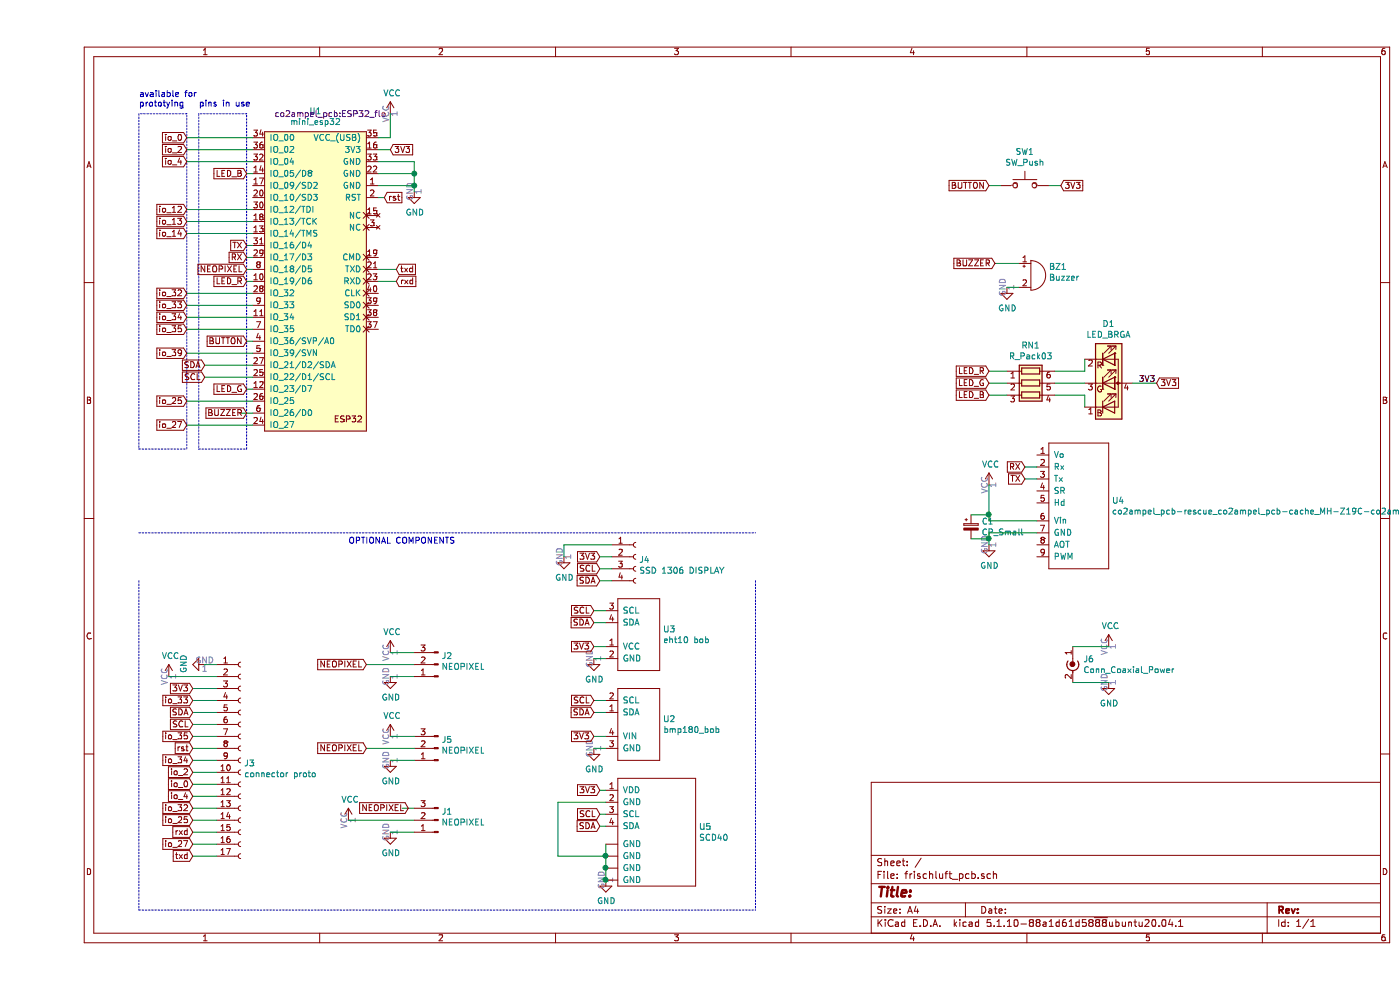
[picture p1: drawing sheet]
EESchema Schematic File Version 4
EELAYER 30 0
EELAYER END
$Descr A4 11693 8268
encoding utf-8
Sheet 1 1
Title ""
Date ""
Rev ""
Comp ""
Comment1 ""
Comment2 ""
Comment3 ""
Comment4 ""
$EndDescr
Wire Wire Line
	2950 1150 2950 950 
Wire Wire Line
	3150 1350 3150 1450
Connection ~ 3150 1450
Wire Wire Line
	3150 1450 3150 1550
Connection ~ 3150 1550
Wire Wire Line
	3150 1550 3150 1600
$Comp
L power:VCC #PWR01
U 1 1
P 2950 950
F 0 "#PWR01" H 2950 800 50  0001 C CNN
F 1 "VCC" H 2965 1123 50  0000 C CNN
F 2 "" H 2950 950 50  0001 C CNN
F 3 "" H 2950 950 50  0001 C CNN
	1    2950 950 
	1    0    0    -1  
$EndComp
$Comp
L power:GND #PWR02
U 1 1
P 3150 1600
F 0 "#PWR02" H 3150 1350 50  0001 C CNN
F 1 "GND" H 3155 1427 50  0000 C CNN
F 2 "" H 3150 1600 50  0001 C CNN
F 3 "" H 3150 1600 50  0001 C CNN
	1    3150 1600
	1    0    0    -1  
$EndComp
$Comp
L Device:Buzzer BZ1
U 1 1
P 8300 2300
F 0 "BZ1" H 8452 2374 50  0000 L CNN
F 1 "Buzzer" H 8452 2283 50  0000 L CNN
F 2 "Buzzer_Beeper:Buzzer_TDK_PS1240P02BT_D12.2mm_H6.5mm" H 8452 2192 50  0001 L CNN
F 3 "~" V 8275 2400 50  0001 C CNN
	1    8300 2300
	1    0    0    -1  
$EndComp
$Comp
L Device:LED_BRGA D1
U 1 1
P 8950 3200
F 0 "D1" H 8950 3697 50  0000 C CNN
F 1 "LED_BRGA" H 8950 3606 50  0000 C CNN
F 2 "co2ampel_pcb:rgb_led_10mm" H 8950 3150 50  0001 C CNN
F 3 "~" H 8950 3150 50  0001 C CNN
	1    8950 3200
	1    0    0    -1  
$EndComp
$Comp
L Device:R_Pack03 RN1
U 1 1
P 8300 3200
F 0 "RN1" V 7983 3200 50  0000 C CNN
F 1 "R_Pack03" V 8074 3200 50  0000 C CNN
F 2 "co2ampel_pcb:R_Array_SIP6_swapped" V 8575 3200 50  0001 C CNN
F 3 "~" H 8300 3200 50  0001 C CNN
	1    8300 3200
	0    1    1    0   
$EndComp
Wire Wire Line
	8500 3100 8750 3100
Wire Wire Line
	8750 3100 8750 3000
Wire Wire Line
	8500 3200 8750 3200
Wire Wire Line
	8500 3300 8750 3300
Wire Wire Line
	8750 3300 8750 3400
Wire Wire Line
	9150 3200 9350 3200
Text Label 9200 3200 0    50   ~ 0
3V3
Text GLabel 9350 3200 2    50   Input ~ 0
3V3
Wire Wire Line
	2850 1150 2950 1150
Wire Wire Line
	2850 1350 3150 1350
Wire Wire Line
	2850 1450 3150 1450
Wire Wire Line
	2850 1550 3150 1550
Text GLabel 2950 1250 2    50   Input ~ 0
3V3
Text GLabel 1400 3050 0    50   Input ~ 0
SDA
Text GLabel 1400 3150 0    50   Input ~ 0
SCL
Wire Wire Line
	8350 4350 7950 4350
Wire Wire Line
	7950 4350 7950 4300
$Comp
L power:GND #PWR05
U 1 1
P 7950 4550
F 0 "#PWR05" H 7950 4300 50  0001 C CNN
F 1 "GND" H 7955 4377 50  0000 C CNN
F 2 "" H 7950 4550 50  0001 C CNN
F 3 "" H 7950 4550 50  0001 C CNN
	1    7950 4550
	1    0    0    -1  
$EndComp
$Comp
L power:VCC #PWR04
U 1 1
P 7950 4050
F 0 "#PWR04" H 7950 3900 50  0001 C CNN
F 1 "VCC" H 7965 4223 50  0000 C CNN
F 2 "" H 7950 4050 50  0001 C CNN
F 3 "" H 7950 4050 50  0001 C CNN
	1    7950 4050
	1    0    0    -1  
$EndComp
Wire Wire Line
	8350 4450 7950 4450
Wire Wire Line
	7950 4450 7950 4500
Text GLabel 8250 4000 0    50   Input ~ 0
TX
Text GLabel 8250 3900 0    50   Input ~ 0
RX
Wire Wire Line
	8250 3900 8350 3900
Wire Wire Line
	8250 4000 8350 4000
$Comp
L power:GND #PWR08
U 1 1
P 8100 2400
F 0 "#PWR08" H 8100 2150 50  0001 C CNN
F 1 "GND" H 8105 2227 50  0000 C CNN
F 2 "" H 8100 2400 50  0001 C CNN
F 3 "" H 8100 2400 50  0001 C CNN
	1    8100 2400
	1    0    0    -1  
$EndComp
Wire Wire Line
	8200 2400 8100 2400
Text GLabel 8000 2200 0    50   Input ~ 0
BUZZER
Wire Wire Line
	8000 2200 8200 2200
Text GLabel 1750 3450 0    50   Input ~ 0
BUZZER
Text GLabel 1750 2250 0    50   Input ~ 0
NEOPIXEL
Wire Wire Line
	2850 1250 2950 1250
Text GLabel 7950 3100 0    50   Input ~ 0
LED_R
Text GLabel 7950 3200 0    50   Input ~ 0
LED_G
Text GLabel 7950 3300 0    50   Input ~ 0
LED_B
Wire Wire Line
	8100 3100 7950 3100
Wire Wire Line
	7950 3200 8100 3200
Wire Wire Line
	7950 3300 8100 3300
Text GLabel 1750 2350 0    50   Input ~ 0
LED_R
Text GLabel 1750 3250 0    50   Input ~ 0
LED_G
Text GLabel 1750 1450 0    50   Input ~ 0
LED_B
Wire Wire Line
	1750 1450 1800 1450
Wire Wire Line
	1750 2350 1800 2350
Wire Wire Line
	1750 3250 1800 3250
$Comp
L frischluft_pcb-rescue:mini_esp32-ESP32_mini U1
U 1 1
P 2300 1050
F 0 "U1" H 2325 1175 50  0000 C CNN
F 1 "mini_esp32" H 2325 1084 50  0000 C CNN
F 2 "co2ampel_pcb:ESP32_flo" H 2450 1150 50  0000 C CNN
F 3 "" H 2450 1150 50  0001 C CNN
	1    2300 1050
	1    0    0    -1  
$EndComp
Wire Wire Line
	1750 2250 1800 2250
Text GLabel 1750 2850 0    50   Input ~ 0
BUTTON
Wire Wire Line
	1750 2850 1800 2850
$Comp
L Switch:SW_Push SW1
U 1 1
P 8250 1550
F 0 "SW1" H 8250 1835 50  0000 C CNN
F 1 "SW_Push" H 8250 1744 50  0000 C CNN
F 2 "Button_Switch_THT:SW_Tactile_SPST_Angled_PTS645Vx58-2LFS" H 8250 1750 50  0001 C CNN
F 3 "~" H 8250 1750 50  0001 C CNN
	1    8250 1550
	1    0    0    -1  
$EndComp
Text GLabel 7950 1550 0    50   Input ~ 0
BUTTON
Wire Wire Line
	8050 1550 7950 1550
$Comp
L power:VCC #PWR011
U 1 1
P 1100 5650
F 0 "#PWR011" H 1100 5500 50  0001 C CNN
F 1 "VCC" H 1115 5823 50  0000 C CNN
F 2 "" H 1100 5650 50  0001 C CNN
F 3 "" H 1100 5650 50  0001 C CNN
	1    1100 5650
	1    0    0    -1  
$EndComp
$Comp
L power:GND #PWR010
U 1 1
P 1400 5550
F 0 "#PWR010" H 1400 5300 50  0001 C CNN
F 1 "GND" H 1405 5377 50  0000 C CNN
F 2 "" H 1400 5550 50  0001 C CNN
F 3 "" H 1400 5550 50  0001 C CNN
	1    1400 5550
	0    1    -1   0   
$EndComp
Text GLabel 1300 5750 0    50   Input ~ 0
3V3
Text GLabel 1300 5950 0    50   Input ~ 0
SDA
Text GLabel 1300 6050 0    50   Input ~ 0
SCL
Text GLabel 1250 1150 0    50   Input ~ 0
io_0
Text GLabel 1250 1250 0    50   Input ~ 0
io_2
Text GLabel 1250 1350 0    50   Input ~ 0
io_4
Text GLabel 1250 1750 0    50   Input ~ 0
io_12
Text GLabel 1250 1850 0    50   Input ~ 0
io_13
Text GLabel 1250 1950 0    50   Input ~ 0
io_14
Text GLabel 1750 2150 0    50   Input ~ 0
RX
Text GLabel 1750 2050 0    50   Input ~ 0
TX
Text GLabel 1250 2450 0    50   Input ~ 0
io_32
Text GLabel 1250 2550 0    50   Input ~ 0
io_33
Text GLabel 1250 2650 0    50   Input ~ 0
io_34
Text GLabel 1250 2750 0    50   Input ~ 0
io_35
Text GLabel 1250 2950 0    50   Input ~ 0
io_39
Text GLabel 1250 3350 0    50   Input ~ 0
io_25
Text GLabel 1300 6550 0    50   Input ~ 0
io_0
Text GLabel 1300 6450 0    50   Input ~ 0
io_2
Text GLabel 1300 6650 0    50   Input ~ 0
io_4
Text GLabel 1300 6750 0    50   Input ~ 0
io_32
Text GLabel 1300 5850 0    50   Input ~ 0
io_33
Text GLabel 1300 6350 0    50   Input ~ 0
io_34
Text GLabel 1300 6150 0    50   Input ~ 0
io_35
Text GLabel 1300 6850 0    50   Input ~ 0
io_25
Text GLabel 1250 3550 0    50   Input ~ 0
io_27
Text GLabel 1300 7050 0    50   Input ~ 0
io_27
Text GLabel 3000 2250 2    50   Input ~ 0
txd
Text GLabel 3000 2350 2    50   Input ~ 0
rxd
Text GLabel 2900 1650 2    50   Input ~ 0
rst
Wire Wire Line
	1750 2150 1800 2150
Wire Wire Line
	1750 2050 1800 2050
$Comp
L Device:CP_Small C1
U 1 1
P 7800 4400
F 0 "C1" H 7888 4446 50  0000 L CNN
F 1 "CP_Small" H 7888 4355 50  0000 L CNN
F 2 "Capacitor_THT:CP_Radial_D8.0mm_P3.80mm" H 7800 4400 50  0001 C CNN
F 3 "~" H 7800 4400 50  0001 C CNN
	1    7800 4400
	1    0    0    -1  
$EndComp
Wire Wire Line
	7800 4300 7950 4300
Connection ~ 7950 4300
Wire Wire Line
	7950 4300 7950 4050
Wire Wire Line
	7800 4500 7950 4500
Connection ~ 7950 4500
Wire Wire Line
	7950 4500 7950 4550
Text GLabel 1300 6250 0    50   Input ~ 0
rst
Wire Wire Line
	1250 1150 1800 1150
Wire Wire Line
	1250 1250 1800 1250
Wire Wire Line
	1250 1350 1800 1350
Wire Wire Line
	1250 1750 1800 1750
Wire Wire Line
	1250 1850 1800 1850
Wire Wire Line
	1250 1950 1800 1950
Wire Wire Line
	1250 2450 1800 2450
Wire Wire Line
	1250 2550 1800 2550
Wire Wire Line
	1250 2650 1800 2650
Wire Wire Line
	1250 2750 1800 2750
Wire Wire Line
	1800 2950 1250 2950
Wire Wire Line
	1250 3350 1800 3350
Wire Wire Line
	1250 3550 1800 3550
Wire Wire Line
	2850 1650 2900 1650
Text GLabel 1300 7150 0    50   Input ~ 0
txd
Text GLabel 1300 6950 0    50   Input ~ 0
rxd
Wire Wire Line
	3000 2250 2850 2250
Wire Wire Line
	3000 2350 2850 2350
Wire Wire Line
	1700 3450 1800 3450
Wire Notes Line
	1250 3750 1250 950 
Wire Notes Line
	1250 950  850  950 
Wire Notes Line
	850  950  850  3750
Wire Notes Line
	850  3750 1250 3750
Wire Notes Line
	1350 950  1350 3750
Wire Notes Line
	1350 3750 1750 3750
Wire Notes Line
	1750 3750 1750 950 
Wire Notes Line
	1750 950  1350 950 
Text Notes 850  900  0    50   ~ 0
available for\nprototying\n
Text Notes 1350 900  0    50   ~ 0
pins in use\n
Wire Wire Line
	1400 3050 1800 3050
Wire Wire Line
	1400 3150 1800 3150
Wire Wire Line
	1300 6350 1500 6350
Wire Wire Line
	1300 6250 1500 6250
Wire Wire Line
	1300 6150 1500 6150
Wire Wire Line
	1300 6050 1500 6050
Wire Wire Line
	1300 5750 1500 5750
Wire Wire Line
	1100 5650 1500 5650
Wire Wire Line
	1300 7150 1500 7150
Wire Wire Line
	1300 7050 1500 7050
Wire Wire Line
	1300 6950 1500 6950
Wire Wire Line
	1300 6850 1500 6850
Wire Wire Line
	1300 6750 1500 6750
Wire Wire Line
	1300 6650 1500 6650
Wire Wire Line
	1300 6550 1500 6550
Wire Wire Line
	1300 6450 1500 6450
Wire Wire Line
	1400 5550 1500 5550
$Comp
L Connector:Conn_01x17_Female J3
U 1 1
P 1700 6350
F 0 "J3" H 1728 6326 50  0000 L CNN
F 1 "connector proto" H 1728 6235 50  0000 L CNN
F 2 "Connector_PinHeader_2.54mm:PinHeader_2x09_P2.54mm_Vertical" H 1700 6350 50  0001 C CNN
F 3 "~" H 1700 6350 50  0001 C CNN
	1    1700 6350
	1    0    0    -1  
$EndComp
$Comp
L power:GND #PWR016
U 1 1
P 4650 5500
F 0 "#PWR016" H 4650 5250 50  0001 C CNN
F 1 "GND" H 4655 5327 50  0000 C CNN
F 2 "" H 4650 5500 50  0001 C CNN
F 3 "" H 4650 5500 50  0001 C CNN
	1    4650 5500
	1    0    0    -1  
$EndComp
Wire Wire Line
	4750 5500 4650 5500
Text GLabel 4650 5100 0    50   Input ~ 0
SCL
Text GLabel 4650 5200 0    50   Input ~ 0
SDA
Wire Wire Line
	4650 5100 4750 5100
Wire Notes Line
	850  4850 850  7600
Wire Notes Line
	850  7600 6000 7600
Wire Notes Line
	6000 4850 6000 7600
Wire Notes Line
	850  4450 6000 4450
Text Notes 2600 4550 0    50   ~ 0
OPTIONAL COMPONENTS\n
Wire Wire Line
	1300 5850 1500 5850
Wire Wire Line
	4650 5200 4750 5200
Text GLabel 4650 5400 0    50   Input ~ 0
3V3
Wire Wire Line
	4650 5400 4750 5400
$Comp
L power:VCC #PWR015
U 1 1
P 8950 5400
F 0 "#PWR015" H 8950 5250 50  0001 C CNN
F 1 "VCC" H 8965 5573 50  0000 C CNN
F 2 "" H 8950 5400 50  0001 C CNN
F 3 "" H 8950 5400 50  0001 C CNN
	1    8950 5400
	1    0    0    -1  
$EndComp
$Comp
L power:GND #PWR017
U 1 1
P 8950 5700
F 0 "#PWR017" H 8950 5450 50  0001 C CNN
F 1 "GND" H 8955 5527 50  0000 C CNN
F 2 "" H 8950 5700 50  0001 C CNN
F 3 "" H 8950 5700 50  0001 C CNN
	1    8950 5700
	1    0    0    -1  
$EndComp
$Comp
L Connector:Conn_Coaxial_Power J6
U 1 1
P 8650 5500
F 0 "J6" H 8738 5496 50  0000 L CNN
F 1 "Conn_Coaxial_Power" H 8738 5405 50  0000 L CNN
F 2 "Connector_BarrelJack:BarrelJack_Wuerth_6941xx301002" H 8650 5450 50  0001 C CNN
F 3 "~" H 8650 5450 50  0001 C CNN
	1    8650 5500
	1    0    0    -1  
$EndComp
Wire Wire Line
	8650 5400 8950 5400
Wire Wire Line
	8650 5700 8950 5700
Wire Wire Line
	4700 4850 4800 4850
Wire Wire Line
	4700 4750 4800 4750
Wire Wire Line
	4700 4650 4800 4650
$Comp
L Connector:Conn_01x04_Female J4
U 1 1
P 5000 4650
F 0 "J4" H 5028 4626 50  0000 L CNN
F 1 "SSD 1306 DISPLAY" H 5028 4535 50  0000 L CNN
F 2 "frischluft_pcb:ssd1306_module" H 5000 4650 50  0001 C CNN
F 3 "~" H 5000 4650 50  0001 C CNN
	1    5000 4650
	1    0    0    -1  
$EndComp
Text GLabel 4700 4850 0    50   Input ~ 0
SDA
Text GLabel 4700 4750 0    50   Input ~ 0
SCL
Text GLabel 4700 4650 0    50   Input ~ 0
3V3
$Comp
L power:GND #PWR012
U 1 1
P 4400 4650
F 0 "#PWR012" H 4400 4400 50  0001 C CNN
F 1 "GND" H 4405 4477 50  0000 C CNN
F 2 "" H 4400 4650 50  0001 C CNN
F 3 "" H 4400 4650 50  0001 C CNN
	1    4400 4650
	1    0    0    -1  
$EndComp
Wire Wire Line
	4400 4550 4400 4650
Wire Wire Line
	4800 4550 4400 4550
$Comp
L power:GND #PWR06
U 1 1
P 2950 6950
F 0 "#PWR06" H 2950 6700 50  0001 C CNN
F 1 "GND" H 2955 6777 50  0000 C CNN
F 2 "" H 2950 6950 50  0001 C CNN
F 3 "" H 2950 6950 50  0001 C CNN
	1    2950 6950
	1    0    0    -1  
$EndComp
Wire Wire Line
	2950 6950 3150 6950
Text GLabel 3100 6750 0    50   Input ~ 0
NEOPIXEL
$Comp
L power:VCC #PWR03
U 1 1
P 2600 6850
F 0 "#PWR03" H 2600 6700 50  0001 C CNN
F 1 "VCC" H 2615 7023 50  0000 C CNN
F 2 "" H 2600 6850 50  0001 C CNN
F 3 "" H 2600 6850 50  0001 C CNN
	1    2600 6850
	1    0    0    -1  
$EndComp
$Comp
L Connector:Conn_01x03_Male J1
U 1 1
P 3350 6850
F 0 "J1" H 3322 6782 50  0000 R CNN
F 1 "NEOPIXEL" H 3322 6873 50  0000 R CNN
F 2 "Connector_PinHeader_2.54mm:PinHeader_1x03_P2.54mm_Vertical" H 3350 6850 50  0001 C CNN
F 3 "~" H 3350 6850 50  0001 C CNN
	1    3350 6850
	-1   0    0    1   
$EndComp
Wire Wire Line
	3050 6750 3150 6750
Wire Wire Line
	2600 6850 3150 6850
Wire Wire Line
	1300 5950 1500 5950
Text GLabel 8550 1550 2    50   Input ~ 0
3V3
Wire Wire Line
	8550 1550 8450 1550
$Comp
L frischluft_pcb-rescue:bmp180_bob-frischluft_pcb-rescue U2
U 1 1
P 5000 6050
F 0 "U2" H 5228 6096 50  0000 L CNN
F 1 "bmp180_bob" H 5228 6005 50  0000 L CNN
F 2 "frischluft:bmp180_bob" H 5000 6050 50  0001 C CNN
F 3 "" H 5000 6050 50  0001 C CNN
	1    5000 6050
	1    0    0    -1  
$EndComp
$Comp
L frischluft_pcb-rescue:co2ampel_pcb-rescue_aht10_bob-co2ampel_pcb-cache-frischluft_pcb-rescue U3
U 1 1
P 4850 4900
F 0 "U3" H 5228 4546 50  0000 L CNN
F 1 "eht10 bob" H 5228 4455 50  0000 L CNN
F 2 "frischluft:aht10-BOB" H 4850 4900 50  0001 C CNN
F 3 "" H 4850 4900 50  0001 C CNN
	1    4850 4900
	1    0    0    -1  
$EndComp
$Comp
L frischluft_pcb-rescue:co2ampel_pcb-rescue_co2ampel_pcb-cache_MH-Z19C-co2ampel_pcb-cache-frischluft_pcb-rescue U4
U 1 1
P 9050 4500
F 0 "U4" H 8978 4821 50  0000 L CNN
F 1 "co2ampel_pcb-rescue_co2ampel_pcb-cache_MH-Z19C-co2ampel_pcb-cache" H 8978 4730 50  0000 L CNN
F 2 "frischluft_pcb:MH-Z19C" H 9050 4500 50  0001 C CNN
F 3 "" H 9050 4500 50  0001 C CNN
	1    9050 4500
	1    0    0    -1  
$EndComp
$Comp
L power:GND #PWR07
U 1 1
P 4650 6250
F 0 "#PWR07" H 4650 6000 50  0001 C CNN
F 1 "GND" H 4655 6077 50  0000 C CNN
F 2 "" H 4650 6250 50  0001 C CNN
F 3 "" H 4650 6250 50  0001 C CNN
	1    4650 6250
	1    0    0    -1  
$EndComp
Wire Wire Line
	4750 6250 4650 6250
Text GLabel 4650 5850 0    50   Input ~ 0
SCL
Text GLabel 4650 5950 0    50   Input ~ 0
SDA
Wire Wire Line
	4650 5850 4750 5850
Wire Wire Line
	4650 5950 4750 5950
Text GLabel 4650 6150 0    50   Input ~ 0
3V3
Wire Wire Line
	4650 6150 4750 6150
$Comp
L Connector:Conn_01x03_Male J5
U 1 1
P 3350 6250
F 0 "J5" H 3322 6182 50  0000 R CNN
F 1 "NEOPIXEL" H 3322 6273 50  0000 R CNN
F 2 "Connector_PinHeader_2.54mm:PinHeader_1x03_P2.54mm_Vertical" H 3350 6250 50  0001 C CNN
F 3 "~" H 3350 6250 50  0001 C CNN
	1    3350 6250
	-1   0    0    1   
$EndComp
$Comp
L power:VCC #PWR013
U 1 1
P 2950 6150
F 0 "#PWR013" H 2950 6000 50  0001 C CNN
F 1 "VCC" H 2965 6323 50  0000 C CNN
F 2 "" H 2950 6150 50  0001 C CNN
F 3 "" H 2950 6150 50  0001 C CNN
	1    2950 6150
	1    0    0    -1  
$EndComp
Text GLabel 2750 6250 0    50   Input ~ 0
NEOPIXEL
Wire Wire Line
	3150 6250 2750 6250
Wire Wire Line
	2950 6350 3150 6350
Wire Wire Line
	2950 6150 3150 6150
$Comp
L power:GND #PWR014
U 1 1
P 2950 6350
F 0 "#PWR014" H 2950 6100 50  0001 C CNN
F 1 "GND" H 2955 6177 50  0000 C CNN
F 2 "" H 2950 6350 50  0001 C CNN
F 3 "" H 2950 6350 50  0001 C CNN
	1    2950 6350
	1    0    0    -1  
$EndComp
$Comp
L Connector:Conn_01x03_Male J2
U 1 1
P 3350 5550
F 0 "J2" H 3322 5482 50  0000 R CNN
F 1 "NEOPIXEL" H 3322 5573 50  0000 R CNN
F 2 "Connector_PinHeader_2.54mm:PinHeader_1x03_P2.54mm_Vertical" H 3350 5550 50  0001 C CNN
F 3 "~" H 3350 5550 50  0001 C CNN
	1    3350 5550
	-1   0    0    1   
$EndComp
$Comp
L power:VCC #PWR018
U 1 1
P 2950 5450
F 0 "#PWR018" H 2950 5300 50  0001 C CNN
F 1 "VCC" H 2965 5623 50  0000 C CNN
F 2 "" H 2950 5450 50  0001 C CNN
F 3 "" H 2950 5450 50  0001 C CNN
	1    2950 5450
	1    0    0    -1  
$EndComp
Text GLabel 2750 5550 0    50   Input ~ 0
NEOPIXEL
Wire Wire Line
	3150 5550 2750 5550
Wire Wire Line
	2950 5650 3150 5650
Wire Wire Line
	2950 5450 3150 5450
$Comp
L power:GND #PWR019
U 1 1
P 2950 5650
F 0 "#PWR019" H 2950 5400 50  0001 C CNN
F 1 "GND" H 2955 5477 50  0000 C CNN
F 2 "" H 2950 5650 50  0001 C CNN
F 3 "" H 2950 5650 50  0001 C CNN
	1    2950 5650
	1    0    0    -1  
$EndComp
$Comp
L frischluft_pcb-rescue:SCD40-foo U5
U 1 1
P 4750 6450
F 0 "U5" H 5528 5996 50  0000 L CNN
F 1 "SCD40" H 5528 5905 50  0000 L CNN
F 2 "scd40:scd40" H 4750 6450 50  0001 C CNN
F 3 "" H 4750 6450 50  0001 C CNN
	1    4750 6450
	1    0    0    -1  
$EndComp
Wire Wire Line
	4750 7050 4750 7150
Connection ~ 4750 7150
Wire Wire Line
	4750 7150 4750 7250
Connection ~ 4750 7250
Wire Wire Line
	4750 7250 4750 7350
Connection ~ 4750 7350
Wire Wire Line
	4750 6800 4700 6800
Wire Wire Line
	4750 6900 4700 6900
Text GLabel 4700 6900 0    50   Input ~ 0
SDA
Text GLabel 4700 6800 0    50   Input ~ 0
SCL
Wire Wire Line
	4750 6700 4350 6700
Wire Wire Line
	4350 6700 4350 7150
Wire Wire Line
	4350 7150 4750 7150
Text GLabel 4700 6600 0    50   Input ~ 0
3V3
$Comp
L power:GND #PWR0101
U 1 1
P 4750 7350
F 0 "#PWR0101" H 4750 7100 50  0001 C CNN
F 1 "GND" H 4755 7177 50  0000 C CNN
F 2 "" H 4750 7350 50  0001 C CNN
F 3 "" H 4750 7350 50  0001 C CNN
	1    4750 7350
	1    0    0    -1  
$EndComp
Wire Wire Line
	4700 6600 4750 6600
$EndSCHEMATC
